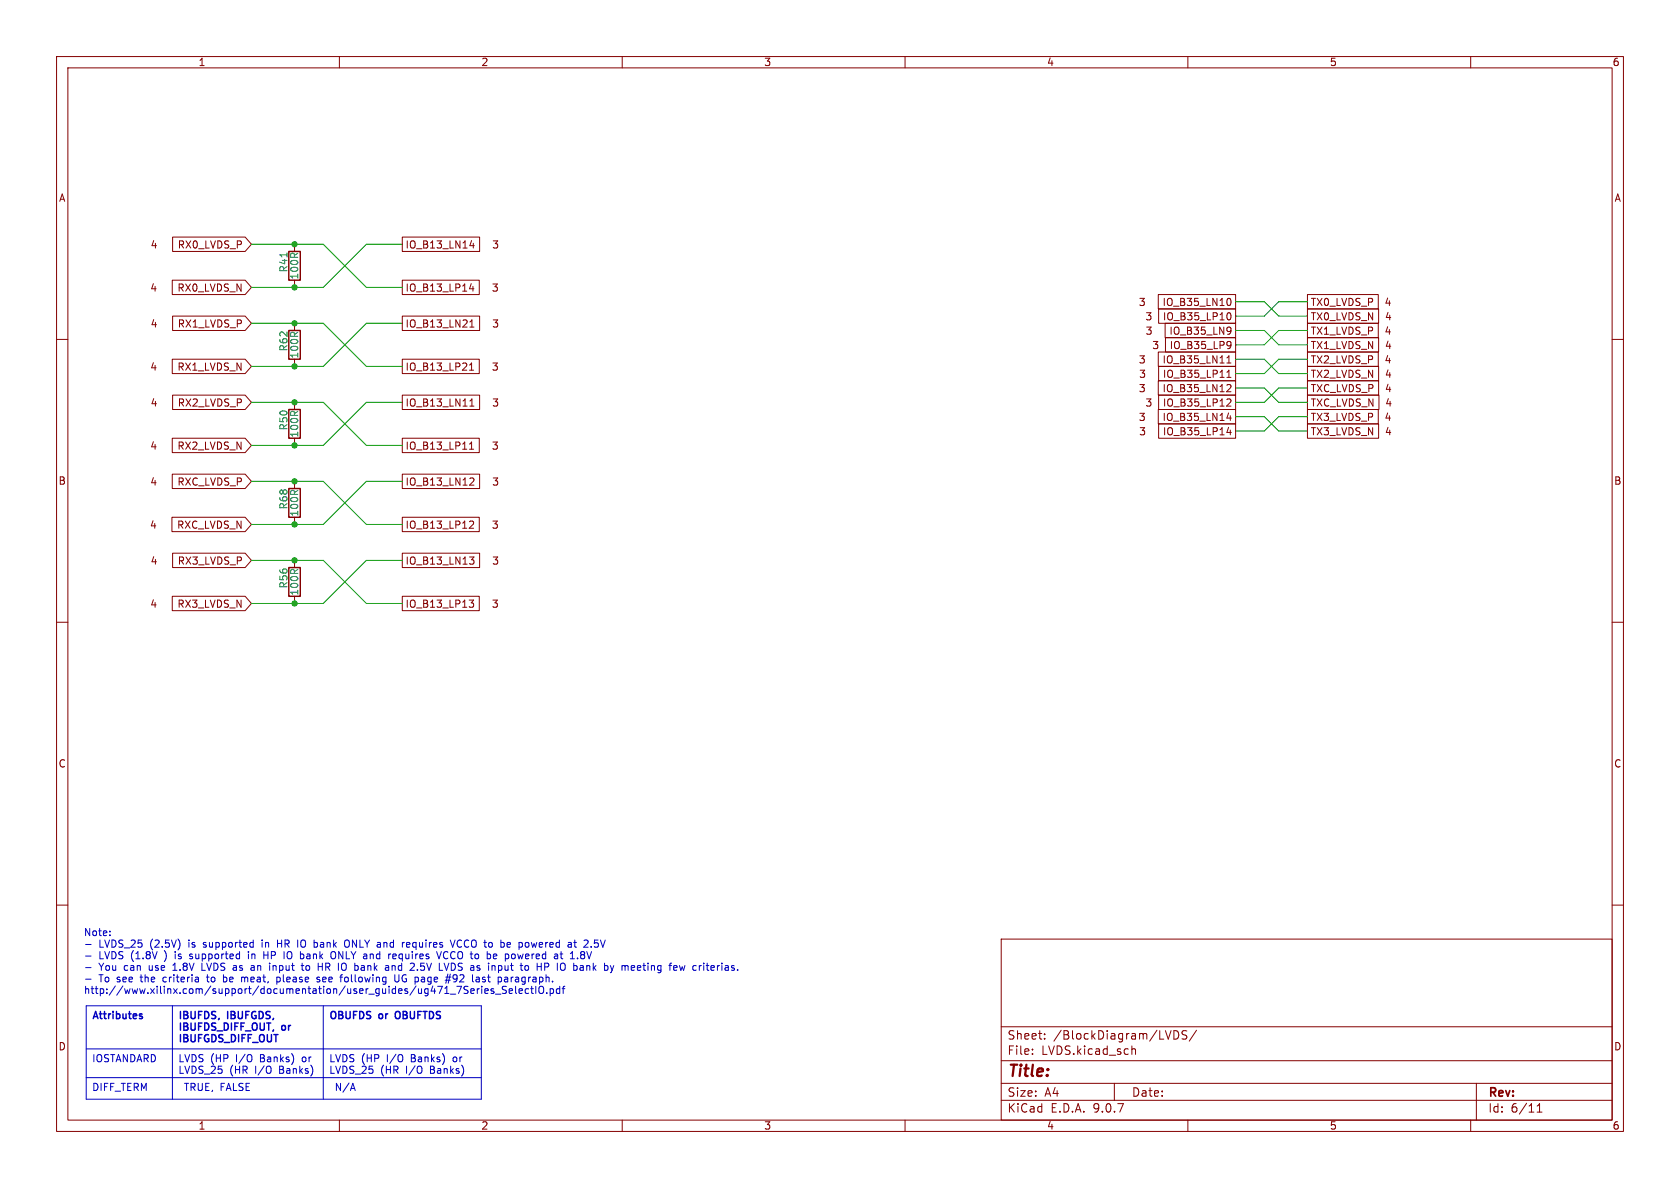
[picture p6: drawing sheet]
(kicad_sch
 (version 20250114)
 (generator "eeschema")
 (generator_version "9.0")
 (paper "A4")
 (lib_symbols
  (symbol "Device:R"
   (pin_numbers (hide yes))
   (pin_names
    (offset 0)) (exclude_from_sim no) (in_bom yes) (on_board yes)
   (property "Reference" "R" (at 2.032 0 90) (effects (font (size 1.27 1.27))))
   (property "Value" "R" (at 0 0 90) (effects (font (size 1.27 1.27))))
   (property "Footprint" "" (at -1.778 0 90) (effects (font (size 1.27 1.27)) (hide yes)))
   (property "Datasheet" "~" (at 0 0 0) (effects (font (size 1.27 1.27)) (hide yes)))
   (property "Description" "Resistor" (at 0 0 0) (effects (font (size 1.27 1.27)) (hide yes)))
   (symbol "R_0_1"
    (rectangle (start -1.016 -2.54) (end 1.016 2.54) (stroke (width 0.254) (type default)) (fill (type none))))
   (symbol "R_1_1"
    (pin passive line (at 0 3.81 270) (length 1.27) (name "~" (effects (font (size 1.27 1.27)))) (number "1" (effects (font (size 1.27 1.27)))))
    (pin passive line (at 0 -3.81 90) (length 1.27) (name "~" (effects (font (size 1.27 1.27)))) (number "2" (effects (font (size 1.27 1.27))))))
   (embedded_fonts no)))
 (text "Note:\n- LVDS_25 (2.5V) is supported in HR IO bank ONLY and requires VCCO to be powered at 2.5V\n- LVDS (1.8V ) is supported in HP IO bank ONLY and requires VCCO to be powered at 1.8V\n- You can use 1.8V LVDS as an input to HR IO bank and 2.5V LVDS as input to HP IO bank by meeting few criterias.\n- To see the criteria to be meat, please see following UG page #92 last paragraph.\nhttp://www.xilinx.com/support/documentation/user_guides/ug471_7Series_SelectIO.pdf"
  (exclude_from_sim no)
  (at 14.732 170.18 0)
  (effects (font (size 1.27 1.27)) (justify left)))
 (junction
  (at 52.07 106.68)
  (diameter 0)
  (color 0 0 0 0))
 (junction
  (at 52.07 43.18)
  (diameter 0)
  (color 0 0 0 0))
 (junction
  (at 52.07 57.15)
  (diameter 0)
  (color 0 0 0 0))
 (junction
  (at 52.07 64.77)
  (diameter 0)
  (color 0 0 0 0))
 (junction
  (at 52.07 99.06)
  (diameter 0)
  (color 0 0 0 0))
 (junction
  (at 52.07 78.74)
  (diameter 0)
  (color 0 0 0 0))
 (junction
  (at 52.07 85.09)
  (diameter 0)
  (color 0 0 0 0))
 (junction
  (at 52.07 71.12)
  (diameter 0)
  (color 0 0 0 0))
 (junction
  (at 52.07 92.71)
  (diameter 0)
  (color 0 0 0 0))
 (junction
  (at 52.07 50.8)
  (diameter 0)
  (color 0 0 0 0))
 (wire
  (pts (xy 57.15 85.09) (xy 64.77 92.71))
  (stroke (width 0) (type default)))
 (wire
  (pts (xy 231.14 66.04) (xy 226.06 66.04))
  (stroke (width 0) (type default)))
 (wire
  (pts (xy 52.07 85.09) (xy 57.15 85.09))
  (stroke (width 0) (type default)))
 (wire
  (pts (xy 57.15 43.18) (xy 64.77 50.8))
  (stroke (width 0) (type default)))
 (wire
  (pts (xy 52.07 99.06) (xy 57.15 99.06))
  (stroke (width 0) (type default)))
 (wire
  (pts (xy 64.77 57.15) (xy 71.12 57.15))
  (stroke (width 0) (type default)))
 (wire
  (pts (xy 44.45 71.12) (xy 52.07 71.12))
  (stroke (width 0) (type default)))
 (wire
  (pts (xy 44.45 92.71) (xy 52.07 92.71))
  (stroke (width 0) (type default)))
 (wire
  (pts (xy 226.06 66.04) (xy 223.52 63.5))
  (stroke (width 0) (type default)))
 (wire
  (pts (xy 44.45 57.15) (xy 52.07 57.15))
  (stroke (width 0) (type default)))
 (wire
  (pts (xy 57.15 71.12) (xy 64.77 78.74))
  (stroke (width 0) (type default)))
 (wire
  (pts (xy 44.45 64.77) (xy 52.07 64.77))
  (stroke (width 0) (type default)))
 (wire
  (pts (xy 226.06 53.34) (xy 223.52 55.88))
  (stroke (width 0) (type default)))
 (wire
  (pts (xy 226.06 71.12) (xy 223.52 68.58))
  (stroke (width 0) (type default)))
 (wire
  (pts (xy 44.45 78.74) (xy 52.07 78.74))
  (stroke (width 0) (type default)))
 (wire
  (pts (xy 218.44 73.66) (xy 223.52 73.66))
  (stroke (width 0) (type default)))
 (wire
  (pts (xy 64.77 85.09) (xy 71.12 85.09))
  (stroke (width 0) (type default)))
 (wire
  (pts (xy 64.77 71.12) (xy 71.12 71.12))
  (stroke (width 0) (type default)))
 (wire
  (pts (xy 231.14 58.42) (xy 226.06 58.42))
  (stroke (width 0) (type default)))
 (wire
  (pts (xy 64.77 50.8) (xy 71.12 50.8))
  (stroke (width 0) (type default)))
 (wire
  (pts (xy 64.77 92.71) (xy 71.12 92.71))
  (stroke (width 0) (type default)))
 (wire
  (pts (xy 52.07 50.8) (xy 57.15 50.8))
  (stroke (width 0) (type default)))
 (wire
  (pts (xy 57.15 50.8) (xy 64.77 43.18))
  (stroke (width 0) (type default)))
 (wire
  (pts (xy 218.44 58.42) (xy 223.52 58.42))
  (stroke (width 0) (type default)))
 (wire
  (pts (xy 226.06 73.66) (xy 223.52 76.2))
  (stroke (width 0) (type default)))
 (wire
  (pts (xy 52.07 92.71) (xy 57.15 92.71))
  (stroke (width 0) (type default)))
 (wire
  (pts (xy 218.44 68.58) (xy 223.52 68.58))
  (stroke (width 0) (type default)))
 (wire
  (pts (xy 44.45 106.68) (xy 52.07 106.68))
  (stroke (width 0) (type default)))
 (wire
  (pts (xy 52.07 64.77) (xy 57.15 64.77))
  (stroke (width 0) (type default)))
 (wire
  (pts (xy 44.45 85.09) (xy 52.07 85.09))
  (stroke (width 0) (type default)))
 (wire
  (pts (xy 218.44 60.96) (xy 223.52 60.96))
  (stroke (width 0) (type default)))
 (wire
  (pts (xy 57.15 57.15) (xy 64.77 64.77))
  (stroke (width 0) (type default)))
 (wire
  (pts (xy 218.44 55.88) (xy 223.52 55.88))
  (stroke (width 0) (type default)))
 (wire
  (pts (xy 52.07 57.15) (xy 57.15 57.15))
  (stroke (width 0) (type default)))
 (wire
  (pts (xy 57.15 106.68) (xy 64.77 99.06))
  (stroke (width 0) (type default)))
 (wire
  (pts (xy 44.45 43.18) (xy 52.07 43.18))
  (stroke (width 0) (type default)))
 (wire
  (pts (xy 218.44 66.04) (xy 223.52 66.04))
  (stroke (width 0) (type default)))
 (wire
  (pts (xy 226.06 55.88) (xy 223.52 53.34))
  (stroke (width 0) (type default)))
 (wire
  (pts (xy 231.14 60.96) (xy 226.06 60.96))
  (stroke (width 0) (type default)))
 (wire
  (pts (xy 64.77 78.74) (xy 71.12 78.74))
  (stroke (width 0) (type default)))
 (wire
  (pts (xy 44.45 50.8) (xy 52.07 50.8))
  (stroke (width 0) (type default)))
 (wire
  (pts (xy 218.44 71.12) (xy 223.52 71.12))
  (stroke (width 0) (type default)))
 (wire
  (pts (xy 57.15 78.74) (xy 64.77 71.12))
  (stroke (width 0) (type default)))
 (wire
  (pts (xy 52.07 78.74) (xy 57.15 78.74))
  (stroke (width 0) (type default)))
 (wire
  (pts (xy 57.15 92.71) (xy 64.77 85.09))
  (stroke (width 0) (type default)))
 (wire
  (pts (xy 57.15 99.06) (xy 64.77 106.68))
  (stroke (width 0) (type default)))
 (wire
  (pts (xy 64.77 43.18) (xy 71.12 43.18))
  (stroke (width 0) (type default)))
 (wire
  (pts (xy 226.06 58.42) (xy 223.52 60.96))
  (stroke (width 0) (type default)))
 (wire
  (pts (xy 64.77 106.68) (xy 71.12 106.68))
  (stroke (width 0) (type default)))
 (wire
  (pts (xy 64.77 64.77) (xy 71.12 64.77))
  (stroke (width 0) (type default)))
 (wire
  (pts (xy 218.44 53.34) (xy 223.52 53.34))
  (stroke (width 0) (type default)))
 (wire
  (pts (xy 231.14 76.2) (xy 226.06 76.2))
  (stroke (width 0) (type default)))
 (wire
  (pts (xy 52.07 106.68) (xy 57.15 106.68))
  (stroke (width 0) (type default)))
 (wire
  (pts (xy 231.14 55.88) (xy 226.06 55.88))
  (stroke (width 0) (type default)))
 (wire
  (pts (xy 231.14 53.34) (xy 226.06 53.34))
  (stroke (width 0) (type default)))
 (wire
  (pts (xy 218.44 76.2) (xy 223.52 76.2))
  (stroke (width 0) (type default)))
 (wire
  (pts (xy 231.14 68.58) (xy 226.06 68.58))
  (stroke (width 0) (type default)))
 (wire
  (pts (xy 231.14 71.12) (xy 226.06 71.12))
  (stroke (width 0) (type default)))
 (wire
  (pts (xy 226.06 76.2) (xy 223.52 73.66))
  (stroke (width 0) (type default)))
 (wire
  (pts (xy 52.07 43.18) (xy 57.15 43.18))
  (stroke (width 0) (type default)))
 (wire
  (pts (xy 231.14 73.66) (xy 226.06 73.66))
  (stroke (width 0) (type default)))
 (wire
  (pts (xy 52.07 71.12) (xy 57.15 71.12))
  (stroke (width 0) (type default)))
 (wire
  (pts (xy 226.06 60.96) (xy 223.52 58.42))
  (stroke (width 0) (type default)))
 (wire
  (pts (xy 226.06 63.5) (xy 223.52 66.04))
  (stroke (width 0) (type default)))
 (wire
  (pts (xy 57.15 64.77) (xy 64.77 57.15))
  (stroke (width 0) (type default)))
 (wire
  (pts (xy 218.44 63.5) (xy 223.52 63.5))
  (stroke (width 0) (type default)))
 (wire
  (pts (xy 226.06 68.58) (xy 223.52 71.12))
  (stroke (width 0) (type default)))
 (wire
  (pts (xy 64.77 99.06) (xy 71.12 99.06))
  (stroke (width 0) (type default)))
 (wire
  (pts (xy 44.45 99.06) (xy 52.07 99.06))
  (stroke (width 0) (type default)))
 (wire
  (pts (xy 231.14 63.5) (xy 226.06 63.5))
  (stroke (width 0) (type default)))
 (table
  (column_count 3)
  (border
   (external yes)
   (header yes) (stroke (width 0) (type solid)))
  (separators
   (rows yes)
   (cols yes) (stroke (width 0) (type solid)))
  (column_widths 15.24 26.67 27.94)
  (row_heights 7.62 5.08 3.81)
  (cells
   (table_cell "Attributes" (exclude_from_sim no) (at 15.24 177.8 0) (size 15.24 7.62)
    (margins 0.9525 0.9525 0.9525 0.9525)
    (span 1 1) (fill (type none)) (effects (font (size 1.27 1.27) (thickness 0.254)
    (bold yes)) (justify left top)))
   (table_cell "IBUFDS, IBUFGDS,\nIBUFDS_DIFF_OUT, or\nIBUFGDS_DIFF_OUT" (exclude_from_sim no) (at 30.48 177.8 0) (size 26.67 7.62)
    (margins 0.9525 0.9525 0.9525 0.9525)
    (span 1 1) (fill (type none)) (effects (font (size 1.27 1.27) (thickness 0.254)
    (bold yes)) (justify left top)))
   (table_cell "OBUFDS or OBUFTDS" (exclude_from_sim no) (at 57.15 177.8 0) (size 27.94 7.62)
    (margins 0.9525 0.9525 0.9525 0.9525)
    (span 1 1) (fill (type none)) (effects (font (size 1.27 1.27) (thickness 0.254)
    (bold yes)) (justify left top)))
   (table_cell "IOSTANDARD" (exclude_from_sim no) (at 15.24 185.42 0) (size 15.24 5.08)
    (margins 0.9525 0.9525 0.9525 0.9525)
    (span 1 1) (fill (type none)) (effects (font (size 1.27 1.27)) (justify left top)))
   (table_cell "LVDS (HP I/O Banks) or LVDS_25 (HR I/O Banks)" (exclude_from_sim no) (at 30.48 185.42 0) (size 26.67 5.08)
    (margins 0.9525 0.9525 0.9525 0.9525)
    (span 1 1) (fill (type none)) (effects (font (size 1.27 1.27)) (justify left top)))
   (table_cell "LVDS (HP I/O Banks) or LVDS_25 (HR I/O Banks)" (exclude_from_sim no) (at 57.15 185.42 0) (size 27.94 5.08)
    (margins 0.9525 0.9525 0.9525 0.9525)
    (span 1 1) (fill (type none)) (effects (font (size 1.27 1.27)) (justify left top)))
   (table_cell "DIFF_TERM" (exclude_from_sim no) (at 15.24 190.5 0) (size 15.24 3.81)
    (margins 0.9525 0.9525 0.9525 0.9525)
    (span 1 1) (fill (type none)) (effects (font (size 1.27 1.27)) (justify left top)))
   (table_cell " TRUE, FALSE" (exclude_from_sim no) (at 30.48 190.5 0) (size 26.67 3.81)
    (margins 0.9525 0.9525 0.9525 0.9525)
    (span 1 1) (fill (type none)) (effects (font (size 1.27 1.27)) (justify left top)))
   (table_cell " N/A" (exclude_from_sim no) (at 57.15 190.5 0) (size 27.94 3.81)
    (margins 0.9525 0.9525 0.9525 0.9525)
    (span 1 1) (fill (type none)) (effects (font (size 1.27 1.27)) (justify left top)))))
 (global_label "IO_B35_LN11"
  (shape passive)
  (at 218.44 63.5 180)
  (fields_autoplaced yes)
  (effects (font (size 1.27 1.27)) (justify right))
  (property "Intersheetrefs" "${INTERSHEET_REFS}" (at 203.1177 63.5 0) (effects (font (size 1.27 1.27)) (justify right))))
 (global_label "RX0_LVDS_P"
  (shape input)
  (at 44.45 43.18 180)
  (fields_autoplaced yes)
  (effects (font (size 1.27 1.27)) (justify right))
  (property "Intersheetrefs" "${INTERSHEET_REFS}" (at 29.3697 43.18 0) (effects (font (size 1.27 1.27)) (justify right))))
 (global_label "IO_B13_LN14"
  (shape passive)
  (at 71.12 43.18 0)
  (fields_autoplaced yes)
  (effects (font (size 1.27 1.27)) (justify left))
  (property "Intersheetrefs" "${INTERSHEET_REFS}" (at 86.4423 43.18 0) (effects (font (size 1.27 1.27)) (justify left))))
 (global_label "IO_B13_LN13"
  (shape passive)
  (at 71.12 99.06 0)
  (fields_autoplaced yes)
  (effects (font (size 1.27 1.27)) (justify left))
  (property "Intersheetrefs" "${INTERSHEET_REFS}" (at 86.4423 99.06 0) (effects (font (size 1.27 1.27)) (justify left))))
 (global_label "TX3_LVDS_N"
  (shape passive)
  (at 231.14 76.2 0)
  (fields_autoplaced yes)
  (effects (font (size 1.27 1.27)) (justify left))
  (property "Intersheetrefs" "${INTERSHEET_REFS}" (at 244.2624 76.2 0) (effects (font (size 1.27 1.27)) (justify left))))
 (global_label "IO_B13_LP13"
  (shape passive)
  (at 71.12 106.68 0)
  (fields_autoplaced yes)
  (effects (font (size 1.27 1.27)) (justify left))
  (property "Intersheetrefs" "${INTERSHEET_REFS}" (at 86.3818 106.68 0) (effects (font (size 1.27 1.27)) (justify left))))
 (global_label "TX0_LVDS_N"
  (shape passive)
  (at 231.14 55.88 0)
  (fields_autoplaced yes)
  (effects (font (size 1.27 1.27)) (justify left))
  (property "Intersheetrefs" "${INTERSHEET_REFS}" (at 244.2624 55.88 0) (effects (font (size 1.27 1.27)) (justify left))))
 (global_label "IO_B13_LP11"
  (shape passive)
  (at 71.12 78.74 0)
  (fields_autoplaced yes)
  (effects (font (size 1.27 1.27)) (justify left))
  (property "Intersheetrefs" "${INTERSHEET_REFS}" (at 86.3818 78.74 0) (effects (font (size 1.27 1.27)) (justify left))))
 (global_label "IO_B35_LP14"
  (shape passive)
  (at 218.44 76.2 180)
  (fields_autoplaced yes)
  (effects (font (size 1.27 1.27)) (justify right))
  (property "Intersheetrefs" "${INTERSHEET_REFS}" (at 203.1782 76.2 0) (effects (font (size 1.27 1.27)) (justify right))))
 (global_label "RX2_LVDS_N"
  (shape input)
  (at 44.45 78.74 180)
  (fields_autoplaced yes)
  (effects (font (size 1.27 1.27)) (justify right))
  (property "Intersheetrefs" "${INTERSHEET_REFS}" (at 29.3092 78.74 0) (effects (font (size 1.27 1.27)) (justify right))))
 (global_label "RX2_LVDS_P"
  (shape input)
  (at 44.45 71.12 180)
  (fields_autoplaced yes)
  (effects (font (size 1.27 1.27)) (justify right))
  (property "Intersheetrefs" "${INTERSHEET_REFS}" (at 29.3697 71.12 0) (effects (font (size 1.27 1.27)) (justify right))))
 (global_label "IO_B13_LP12"
  (shape passive)
  (at 71.12 92.71 0)
  (fields_autoplaced yes)
  (effects (font (size 1.27 1.27)) (justify left))
  (property "Intersheetrefs" "${INTERSHEET_REFS}" (at 86.3818 92.71 0) (effects (font (size 1.27 1.27)) (justify left))))
 (global_label "IO_B35_LN14"
  (shape passive)
  (at 218.44 73.66 180)
  (fields_autoplaced yes)
  (effects (font (size 1.27 1.27)) (justify right))
  (property "Intersheetrefs" "${INTERSHEET_REFS}" (at 203.1177 73.66 0) (effects (font (size 1.27 1.27)) (justify right))))
 (global_label "TX0_LVDS_P"
  (shape passive)
  (at 231.14 53.34 0)
  (fields_autoplaced yes)
  (effects (font (size 1.27 1.27)) (justify left))
  (property "Intersheetrefs" "${INTERSHEET_REFS}" (at 244.2019 53.34 0) (effects (font (size 1.27 1.27)) (justify left))))
 (global_label "IO_B35_LP12"
  (shape passive)
  (at 218.44 71.12 180)
  (fields_autoplaced yes)
  (effects (font (size 1.27 1.27)) (justify right))
  (property "Intersheetrefs" "${INTERSHEET_REFS}" (at 204.2895 71.12 0) (effects (font (size 1.27 1.27)) (justify right))))
 (global_label "IO_B35_LN10"
  (shape passive)
  (at 218.44 53.34 180)
  (fields_autoplaced yes)
  (effects (font (size 1.27 1.27)) (justify right))
  (property "Intersheetrefs" "${INTERSHEET_REFS}" (at 203.1177 53.34 0) (effects (font (size 1.27 1.27)) (justify right))))
 (global_label "IO_B13_LN21"
  (shape passive)
  (at 71.12 57.15 0)
  (fields_autoplaced yes)
  (effects (font (size 1.27 1.27)) (justify left))
  (property "Intersheetrefs" "${INTERSHEET_REFS}" (at 86.4423 57.15 0) (effects (font (size 1.27 1.27)) (justify left))))
 (global_label "RX1_LVDS_P"
  (shape input)
  (at 44.45 57.15 180)
  (fields_autoplaced yes)
  (effects (font (size 1.27 1.27)) (justify right))
  (property "Intersheetrefs" "${INTERSHEET_REFS}" (at 29.3697 57.15 0) (effects (font (size 1.27 1.27)) (justify right))))
 (global_label "TX1_LVDS_P"
  (shape passive)
  (at 231.14 58.42 0)
  (fields_autoplaced yes)
  (effects (font (size 1.27 1.27)) (justify left))
  (property "Intersheetrefs" "${INTERSHEET_REFS}" (at 244.2019 58.42 0) (effects (font (size 1.27 1.27)) (justify left))))
 (global_label "IO_B35_LP9"
  (shape passive)
  (at 218.44 60.96 180)
  (fields_autoplaced yes)
  (effects (font (size 1.27 1.27)) (justify right))
  (property "Intersheetrefs" "${INTERSHEET_REFS}" (at 205.499 60.96 0) (effects (font (size 1.27 1.27)) (justify right))))
 (global_label "TXC_LVDS_P"
  (shape passive)
  (at 231.14 68.58 0)
  (fields_autoplaced yes)
  (effects (font (size 1.27 1.27)) (justify left))
  (property "Intersheetrefs" "${INTERSHEET_REFS}" (at 244.2624 68.58 0) (effects (font (size 1.27 1.27)) (justify left))))
 (global_label "RX3_LVDS_P"
  (shape input)
  (at 44.45 99.06 180)
  (fields_autoplaced yes)
  (effects (font (size 1.27 1.27)) (justify right))
  (property "Intersheetrefs" "${INTERSHEET_REFS}" (at 29.3697 99.06 0) (effects (font (size 1.27 1.27)) (justify right))))
 (global_label "IO_B35_LP11"
  (shape passive)
  (at 218.44 66.04 180)
  (fields_autoplaced yes)
  (effects (font (size 1.27 1.27)) (justify right))
  (property "Intersheetrefs" "${INTERSHEET_REFS}" (at 203.1782 66.04 0) (effects (font (size 1.27 1.27)) (justify right))))
 (global_label "TXC_LVDS_N"
  (shape passive)
  (at 231.14 71.12 0)
  (fields_autoplaced yes)
  (effects (font (size 1.27 1.27)) (justify left))
  (property "Intersheetrefs" "${INTERSHEET_REFS}" (at 244.3229 71.12 0) (effects (font (size 1.27 1.27)) (justify left))))
 (global_label "IO_B35_LN12"
  (shape passive)
  (at 218.44 68.58 180)
  (fields_autoplaced yes)
  (effects (font (size 1.27 1.27)) (justify right))
  (property "Intersheetrefs" "${INTERSHEET_REFS}" (at 203.1177 68.58 0) (effects (font (size 1.27 1.27)) (justify right))))
 (global_label "IO_B13_LP14"
  (shape passive)
  (at 71.12 50.8 0)
  (fields_autoplaced yes)
  (effects (font (size 1.27 1.27)) (justify left))
  (property "Intersheetrefs" "${INTERSHEET_REFS}" (at 86.3818 50.8 0) (effects (font (size 1.27 1.27)) (justify left))))
 (global_label "TX3_LVDS_P"
  (shape passive)
  (at 231.14 73.66 0)
  (fields_autoplaced yes)
  (effects (font (size 1.27 1.27)) (justify left))
  (property "Intersheetrefs" "${INTERSHEET_REFS}" (at 244.2019 73.66 0) (effects (font (size 1.27 1.27)) (justify left))))
 (global_label "TX2_LVDS_P"
  (shape passive)
  (at 231.14 63.5 0)
  (fields_autoplaced yes)
  (effects (font (size 1.27 1.27)) (justify left))
  (property "Intersheetrefs" "${INTERSHEET_REFS}" (at 244.2019 63.5 0) (effects (font (size 1.27 1.27)) (justify left))))
 (global_label "RXC_LVDS_N"
  (shape input)
  (at 44.45 92.71 180)
  (fields_autoplaced yes)
  (effects (font (size 1.27 1.27)) (justify right))
  (property "Intersheetrefs" "${INTERSHEET_REFS}" (at 29.2487 92.71 0) (effects (font (size 1.27 1.27)) (justify right))))
 (global_label "RX3_LVDS_N"
  (shape input)
  (at 44.45 106.68 180)
  (fields_autoplaced yes)
  (effects (font (size 1.27 1.27)) (justify right))
  (property "Intersheetrefs" "${INTERSHEET_REFS}" (at 29.3092 106.68 0) (effects (font (size 1.27 1.27)) (justify right))))
 (global_label "TX2_LVDS_N"
  (shape passive)
  (at 231.14 66.04 0)
  (fields_autoplaced yes)
  (effects (font (size 1.27 1.27)) (justify left))
  (property "Intersheetrefs" "${INTERSHEET_REFS}" (at 244.2624 66.04 0) (effects (font (size 1.27 1.27)) (justify left))))
 (global_label "IO_B35_LP10"
  (shape passive)
  (at 218.44 55.88 180)
  (fields_autoplaced yes)
  (effects (font (size 1.27 1.27)) (justify right))
  (property "Intersheetrefs" "${INTERSHEET_REFS}" (at 204.2895 55.88 0) (effects (font (size 1.27 1.27)) (justify right))))
 (global_label "IO_B13_LP21"
  (shape passive)
  (at 71.12 64.77 0)
  (fields_autoplaced yes)
  (effects (font (size 1.27 1.27)) (justify left))
  (property "Intersheetrefs" "${INTERSHEET_REFS}" (at 86.3818 64.77 0) (effects (font (size 1.27 1.27)) (justify left))))
 (global_label "RXC_LVDS_P"
  (shape input)
  (at 44.45 85.09 180)
  (fields_autoplaced yes)
  (effects (font (size 1.27 1.27)) (justify right))
  (property "Intersheetrefs" "${INTERSHEET_REFS}" (at 29.3092 85.09 0) (effects (font (size 1.27 1.27)) (justify right))))
 (global_label "IO_B13_LN12"
  (shape passive)
  (at 71.12 85.09 0)
  (fields_autoplaced yes)
  (effects (font (size 1.27 1.27)) (justify left))
  (property "Intersheetrefs" "${INTERSHEET_REFS}" (at 86.4423 85.09 0) (effects (font (size 1.27 1.27)) (justify left))))
 (global_label "IO_B35_LN9"
  (shape passive)
  (at 218.44 58.42 180)
  (fields_autoplaced yes)
  (effects (font (size 1.27 1.27)) (justify right))
  (property "Intersheetrefs" "${INTERSHEET_REFS}" (at 204.3272 58.42 0) (effects (font (size 1.27 1.27)) (justify right))))
 (global_label "RX1_LVDS_N"
  (shape input)
  (at 44.45 64.77 180)
  (fields_autoplaced yes)
  (effects (font (size 1.27 1.27)) (justify right))
  (property "Intersheetrefs" "${INTERSHEET_REFS}" (at 29.3092 64.77 0) (effects (font (size 1.27 1.27)) (justify right))))
 (global_label "RX0_LVDS_N"
  (shape input)
  (at 44.45 50.8 180)
  (fields_autoplaced yes)
  (effects (font (size 1.27 1.27)) (justify right))
  (property "Intersheetrefs" "${INTERSHEET_REFS}" (at 29.3092 50.8 0) (effects (font (size 1.27 1.27)) (justify right))))
 (global_label "IO_B13_LN11"
  (shape passive)
  (at 71.12 71.12 0)
  (fields_autoplaced yes)
  (effects (font (size 1.27 1.27)) (justify left))
  (property "Intersheetrefs" "${INTERSHEET_REFS}" (at 86.4423 71.12 0) (effects (font (size 1.27 1.27)) (justify left))))
 (global_label "TX1_LVDS_N"
  (shape passive)
  (at 231.14 60.96 0)
  (fields_autoplaced yes)
  (effects (font (size 1.27 1.27)) (justify left))
  (property "Intersheetrefs" "${INTERSHEET_REFS}" (at 244.2624 60.96 0) (effects (font (size 1.27 1.27)) (justify left))))
 (symbol
  (lib_id "Device:R")
  (at 52.07 74.93 0)
  (unit 1)
  (exclude_from_sim no)
  (in_bom yes)
  (on_board yes)
  (dnp no)
  (property "Reference" "R50" (at 50.165 76.2 90) (effects (font (size 1.27 1.27)) (justify left)))
  (property "Value" "100R" (at 52.07 77.47 90) (effects (font (size 1.27 1.27)) (justify left)))
  (property "Footprint" "Resistor_SMD:R_0603_1608Metric" (at 50.292 74.93 90) (effects (font (size 1.27 1.27)) (hide yes)))
  (property "Datasheet" "~" (at 52.07 74.93 0) (effects (font (size 1.27 1.27)) (hide yes)))
  (property "Description" "" (at 52.07 74.93 0) (effects (font (size 1.27 1.27))))
  (pin "1")
  (pin "2"))
 (symbol
  (lib_id "Device:R")
  (at 52.07 102.87 0)
  (unit 1)
  (exclude_from_sim no)
  (in_bom yes)
  (on_board yes)
  (dnp no)
  (property "Reference" "R56" (at 50.165 104.14 90) (effects (font (size 1.27 1.27)) (justify left)))
  (property "Value" "100R" (at 52.07 105.41 90) (effects (font (size 1.27 1.27)) (justify left)))
  (property "Footprint" "Resistor_SMD:R_0603_1608Metric" (at 50.292 102.87 90) (effects (font (size 1.27 1.27)) (hide yes)))
  (property "Datasheet" "~" (at 52.07 102.87 0) (effects (font (size 1.27 1.27)) (hide yes)))
  (property "Description" "" (at 52.07 102.87 0) (effects (font (size 1.27 1.27))))
  (pin "1")
  (pin "2"))
 (symbol
  (lib_id "Device:R")
  (at 52.07 46.99 0)
  (unit 1)
  (exclude_from_sim no)
  (in_bom yes)
  (on_board yes)
  (dnp no)
  (property "Reference" "R41" (at 50.165 48.26 90) (effects (font (size 1.27 1.27)) (justify left)))
  (property "Value" "100R" (at 52.07 49.53 90) (effects (font (size 1.27 1.27)) (justify left)))
  (property "Footprint" "Resistor_SMD:R_0603_1608Metric" (at 50.292 46.99 90) (effects (font (size 1.27 1.27)) (hide yes)))
  (property "Datasheet" "~" (at 52.07 46.99 0) (effects (font (size 1.27 1.27)) (hide yes)))
  (property "Description" "" (at 52.07 46.99 0) (effects (font (size 1.27 1.27))))
  (pin "1")
  (pin "2"))
 (symbol
  (lib_id "Device:R")
  (at 52.07 88.9 0)
  (unit 1)
  (exclude_from_sim no)
  (in_bom yes)
  (on_board yes)
  (dnp no)
  (property "Reference" "R68" (at 50.165 90.17 90) (effects (font (size 1.27 1.27)) (justify left)))
  (property "Value" "100R" (at 52.07 91.44 90) (effects (font (size 1.27 1.27)) (justify left)))
  (property "Footprint" "Resistor_SMD:R_0603_1608Metric" (at 50.292 88.9 90) (effects (font (size 1.27 1.27)) (hide yes)))
  (property "Datasheet" "~" (at 52.07 88.9 0) (effects (font (size 1.27 1.27)) (hide yes)))
  (property "Description" "" (at 52.07 88.9 0) (effects (font (size 1.27 1.27))))
  (pin "1")
  (pin "2"))
 (symbol
  (lib_id "Device:R")
  (at 52.07 60.96 0)
  (unit 1)
  (exclude_from_sim no)
  (in_bom yes)
  (on_board yes)
  (dnp no)
  (property "Reference" "R62" (at 50.165 62.23 90) (effects (font (size 1.27 1.27)) (justify left)))
  (property "Value" "100R" (at 52.07 63.5 90) (effects (font (size 1.27 1.27)) (justify left)))
  (property "Footprint" "Resistor_SMD:R_0603_1608Metric" (at 50.292 60.96 90) (effects (font (size 1.27 1.27)) (hide yes)))
  (property "Datasheet" "~" (at 52.07 60.96 0) (effects (font (size 1.27 1.27)) (hide yes)))
  (property "Description" "" (at 52.07 60.96 0) (effects (font (size 1.27 1.27))))
  (pin "1")
  (pin "2")))
